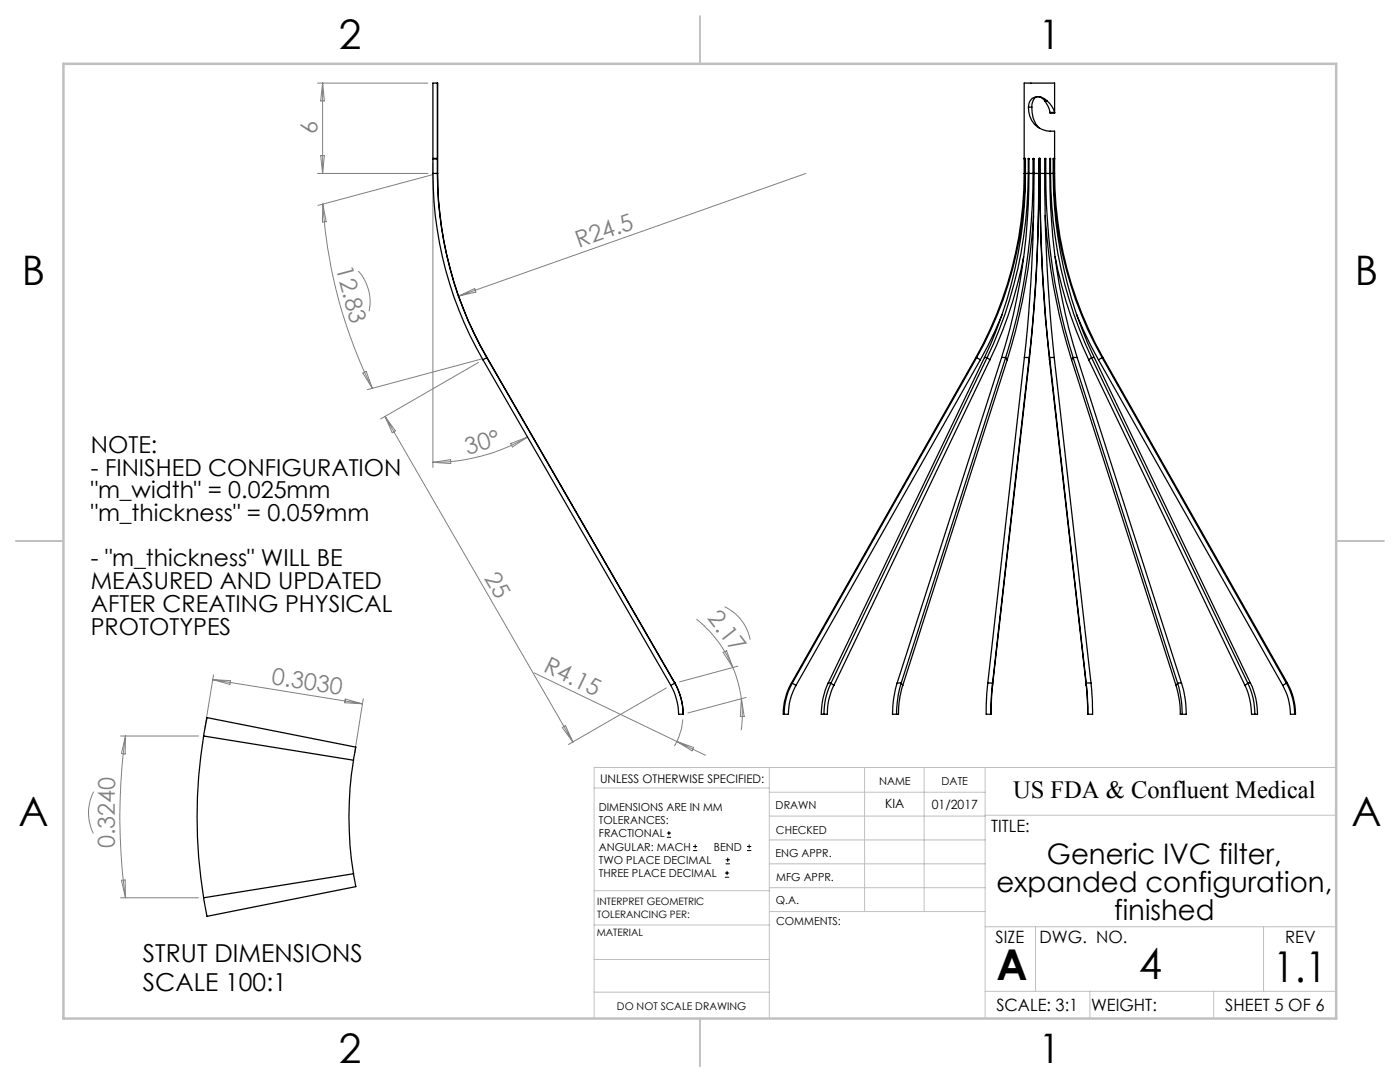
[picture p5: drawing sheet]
<svg xmlns="http://www.w3.org/2000/svg" width="279mm" height="216mm" viewBox="0 0 279 216" stroke-linecap="round" stroke-linejoin="round" font-family="sans-serif">
<g fill="none" stroke="#000" stroke-width=".2">
<path d="M133.1 167.1h.8M133.1 166.2h.8M133.5 165.8v.9M138.3 169.7h.8M138.3 168.9h.8M138.7 168.5v.8M144.7 175h.8M144.7 174.2h.8M144.8 172.4h.9M144.8 171.6h.9M145.1 173.8v.8M145.2 171.1v.9"/>
<path d="M149.1 169.7h.8M149.1 168.9h.8M149.5 168.5v.8"/>
</g>
<g fill="none" stroke="#808080" stroke-width=".2">
<path d="M63.4 16.6h22M64.4 16.6v18M64.4 16.6l.3 3.5h-.7zM63.4 34.6h22M64 31h.7l-.3 3.6zM86.3 34.9l-22.8 6.1M86.4 32.6v60.7M160.8 34.6l-69.3 24.5M64.4 40.7l.7 3.5-.8 .1zM64.4 40.7a96.3 96.3 0 0 0 9.9 36.8M71.5 54.1a9.2 9.2 0 0 1 2.2 8M91.5 59.1l3.2-1.5 .3 .7z"/>
<path d="M72.4 74.4l.7-.3 1.2 3.4zM95.5 72.3l-19.5 11.3M96.2 71.6l-22.9 6.2M76.8 83.1l37.5 65M76.8 83.1l2.1 2.9-.6 .4zM86.4 92.3l3.5-.6 .1 .8zM101.9 88.5l3.4-1.3-3 2zM105.3 87.2a37.4 37.4 0 0 1-18.9 5.1M42.4 135.6l30 4.8M42.4 135.6l3.6 .2-.1 .8zM42.6 134.7l-1.8 11.2M68.9 139.5l3.5 .9-3.6-.2z"/>
<path d="M72.5 139.5l-1.8 11.2M106.6 134.3l34.2 16.4M133 137.3l-19.5 11.3M139 123.5a24.5 24.5 0 0 1 7.3 9.7M144.3 130.2l.7-.3 1.3 3.3zM144.6 121.1a9.4 9.4 0 0 1 5.1 6.5M146.3 133.2a24 24 0 0 1 1.7 6.2M147.2 132.9l-11.6 3.2M148 139.4v.7a24.6 24.6 0 0 1-.1 5.6M148 139.4l.5 3.5-.8 .1zM148.9 139.2l-11.6 3.1M18.7 158a9.3 9.3 0 0 0-.1 8.3"/>
<path d="M24.1 146.9h15.5M25 146.9a115.7 115.7 0 0 0 0 32.2M25 146.9v3.6l-.8-.1zM112.2 145.2l.7-.4 1.4 3.3zM135.1 148l3.3 1.2-.3 .6zM136.3 143.5a12.8 12.8 0 0 1-1.7 5.3M24.1 179.1h15.5M24.2 175.6h.8v3.5z"/>
</g>
<g fill="none" stroke="#c0c0c0" stroke-width=".2">
<path d="M118.6 157.2h34.9M153.5 153.1v50.1M153.5 158.1h43.1M172.5 153.1v28.8M184.4 153.1v28.8M196.6 153.1v50.1M266.7 153.1h-148.1v50.1M118.6 177.7h35M153.5 167.6h43.1M153.5 162.8h43.1M153.5 172.4h43.1M153.5 177.1h43.1"/>
<path d="M196.6 162.7h70.1M118.6 198h34.9M118.6 191.5h34.9M118.6 184.6h35M153.6 181.9h43M196.6 197.8h70.1M196.6 184.9h70.1M206.7 184.9v12.9M217.5 197.8v5.4M242.2 197.8v5.4M252.2 184.9v12.9"/>
</g>
<path d="M139.7 3.2v9.5M3.1 107.9h9.6M266.7 107.9h9.5M139.7 203.2v9.6" fill="none" stroke="#c0c0c0" stroke-width=".25"/>
<path d="M12.7 12.7h254v190.5h-254z" fill="none" stroke="#c0c0c0" stroke-width=".5"/>
<g fill="none" stroke="#000" stroke-width=".25">
<path d="M87.3 16.6v18M87.3 16.6h-.9v15M87.3 16.6v15M207.7 19.4a1.03 1.03 0 0 0-1.5 .6l-.3 1.4M207.7 19.4l.8 .7M207.7 19.4h.2M207.9 19.4l1.1 .7M207.9 19.4a1.87 1.87 0 0 0-2.7 2M86.4 31.6v.1M86.4 34.6a74.2 74.2 0 0 0 10 37.2M86.4 34.6h.9M86.4 31.7h.9"/>
<path d="M86.4 31.6h.9M86.4 31.7v2.9M87.3 31.6v.1M87.3 34.6a74.2 74.2 0 0 0 9.9 36.8M87.3 34.6h.1M87.3 31.7v2.9M87.3 34.6a73.4 73.4 0 0 0 9.9 36.7M204.4 34.6h.2M204.4 34.6a75 75 0 0 1-9.7 36.8M204.6 31.7v-.1v.1M204.6 34.6a75 75 0 0 1-9.7 36.8M204.6 34.6h.1"/>
<path d="M204.6 31.7v2.9M204.6 31.7h.1M204.6 34.6h.6M204.6 34.6a85.4 85.4 0 0 1-8.1 36.8M205.2 34.6a84.8 84.8 0 0 1-8.2 36.8M205.2 31.7v-.1l.2 .1M205.2 34.6h.2M205.2 31.7v2.9M205.2 31.7h.2M205.2 21.4a4.6 4.6 0 0 0 5.3 4.8v8.4M205.2 21.4h.7M205.4 34.6h.8"/>
<path d="M205.4 34.6a120.8 120.8 0 0 1-5.5 36.8M205.4 31.7v2.9M205.9 21.4a5.2 5.2 0 0 0 1.5 4.1M206.2 34.6a123.8 123.8 0 0 1-5.5 36.8M206.2 31.7v-.1l.2 .1M206.2 34.6h.2M206.2 31.7v2.9M206.2 31.7h.2M206.4 34.6h.9M206.4 34.6a332.6 332.6 0 0 1-2 36.8M206.4 31.7v2.9M207.3 34.6a332.6 332.6 0 0 1-1.9 36.8"/>
<path d="M207.3 34.6h.1M207.3 31.7v2.9M207.3 31.7h.1M207.4 34.6a339.3 339.3 0 0 1-2 37.2M207.4 31.7v2.9M207.4 31.6h.1M207.4 31.6l.1 .1M207.4 31.6l-.1 .1M207.4 31.6v.1M207.5 34.6a339.3 339.3 0 0 0 1.9 37.2M207.5 34.6h.1M207.5 31.7h.1"/>
<path d="M207.5 31.7v2.9M207.5 34.6a332.6 332.6 0 0 0 2 36.8M207.5 34.6h1M208.5 34.6a344.9 344.9 0 0 0 1.9 36.8M208.5 31.7v-.1l.2 .1M208.5 34.6h.2M208.5 31.7v2.9M208.5 31.7h.2M208.5 20.1l.6 1 .5 1.3M208.5 20.1h.5M208.7 34.6a120.8 120.8 0 0 0 5.5 36.8M208.7 34.6h.8"/>
<path d="M208.7 31.7v2.9M209 20.1a4.8 4.8 0 0 1 1.5 2.3M209.5 34.6a120.8 120.8 0 0 0 5.5 36.8M209.5 31.7v-.1l.2 .1M209.5 34.6h.2M209.5 31.7v2.9M209.5 31.7h.2M209.6 22.4v.2M209.6 22.6h.9M209.6 22.4h.9M209.7 34.6a85.4 85.4 0 0 0 8.1 36.8M209.7 34.6h.5"/>
<path d="M209.7 31.7v2.9M210.2 34.6a86.1 86.1 0 0 0 8.2 36.8M210.2 31.7v-.1l.1 .1M210.2 34.6h.1M210.2 31.7v2.9M210.2 31.7h.1M210.3 34.6h.2M210.3 34.6a75 75 0 0 0 9.7 36.8M210.3 31.7v2.9M210.5 22.6v-6h-6.1v18M210.5 22.4v.2M210.5 34.6a75 75 0 0 0 9.6 36.8"/>
<path d="M204.3 51.2a81.7 81.7 0 0 1-6.7 20.6M206.3 43a122.1 122.1 0 0 1-5.3 28.8M208.6 43a117.5 117.5 0 0 0 5.3 28.8M210.6 51.2a83.3 83.3 0 0 0 6.7 20.6M96.4 71.8l37.5 65M97.2 71.4l-.8 .4M97.2 71.4l37.5 64.9M97.2 71.3v.1M97.2 71.3l37.5 65M194.7 71.4h.2M194.7 71.4l-36.8 64.9M194.9 71.4l-36.8 64.9"/>
<path d="M194.9 71.4l.8 .4M195.7 71.8l-36.8 65M196.5 71.4h.5M196.5 71.4l-31.2 64.9M197 71.4l-31.2 64.9M197 71.4l.6 .4M197.6 71.8l-31.2 65M199.9 71.4h.8M199.9 71.4l-20.9 64.9M200 62.8a77.4 77.4 0 0 1-4.3 9M200.7 71.4l-20.9 64.9M200.7 71.4l.3 .4"/>
<path d="M201 71.8l-20.8 65M204.4 71.4h1M204.4 71.4l-7.3 64.9M205.4 71.4l-7.3 64.9M205.4 71.4v.4M205.4 71.8l-7.3 65M209.4 71.8l7.4 65M209.5 71.4h.9M209.5 71.4l-.1 .4M209.5 71.4l7.3 64.9M210.4 71.4l7.3 64.9M213.9 71.8l20.8 65"/>
<path d="M214.2 71.4h.8M214.2 71.4l20.8 64.9M214.2 71.4l-.3 .4M214.9 62.8a77.4 77.4 0 0 0 4.3 9M215 71.4l20.8 64.9M217.3 71.8l31.2 65M217.8 71.4h.6M217.8 71.4l-.5 .4M217.8 71.4l31.2 64.9M218.4 71.4l31.2 64.9M219.2 71.8l36.8 65M220 71.4h.1"/>
<path d="M220 71.4l36.7 64.9M220 71.4l-.8 .4M220.1 71.4l36.8 64.9M133.9 136.8a12.4 12.4 0 0 1 1.5 5.7h.9M134.7 136.3a12.5 12.5 0 0 1 1.6 6.2M134.7 136.3l-.8 .5M134.7 136.3a12.3 12.3 0 0 1 1.6 6.2M134.7 136.3h.1M157.9 136.3h.2M157.9 136.3a10.8 10.8 0 0 0-1.5 6.2h.1M158.1 136.3a13 13 0 0 0-1.6 6.2M158.1 136.3l.8 .5"/>
<path d="M158.9 136.8a11.8 11.8 0 0 0-1.6 5.7h-.8M165.3 136.3h.5M165.3 136.3a13.3 13.3 0 0 0-1.3 6.2h.4M165.8 136.3a14 14 0 0 0-1.4 6.2M165.8 136.3l.6 .5M166.4 136.8a12.7 12.7 0 0 0-1.3 5.7h-.7M179 136.3h.8M179 136.3a22 22 0 0 0-.9 6.2h.8M179.8 136.3a22 22 0 0 0-.9 6.2M179.8 136.3l.4 .5M180.2 136.8a19.1 19.1 0 0 0-.9 5.7h-.4M197.1 136.3h1"/>
<path d="M197.1 136.3l-.3 6.2h1M198.1 136.3l-.3 6.2M198.1 136.8l-.3 5.7M198.1 136.3v.5M216.8 136.3h.9M216.8 136.3l.3 6.2M216.8 136.8l.3 5.7M216.8 136.3v.5M217.7 136.3l.4 6.2h-1M234.7 136.8a19.1 19.1 0 0 1 .8 5.7h.4M235 136.3h.8M235 136.3a22 22 0 0 1 .9 6.2"/>
<path d="M235 136.3l-.3 .5M235.8 136.3a20.4 20.4 0 0 1 .9 6.2h-.8M248.5 136.8a14.1 14.1 0 0 1 1.3 5.7h.6M249 136.3h.6M249 136.3a14 14 0 0 1 1.4 6.2M249 136.3l-.5 .5M249.6 136.3a12.8 12.8 0 0 1 1.3 6.2h-.5M256 136.8a11.8 11.8 0 0 1 1.5 5.7h.9M256.7 136.3a12.5 12.5 0 0 1 1.7 6.2M256.7 136.3h.2M256.7 136.3l-.7 .5M256.9 136.3a11.7 11.7 0 0 1 1.6 6.2h-.1"/>
<path d="M40.6 146.9a100.4 100.4 0 0 0 0 32.2M40.6 146.9l.7-3.7 29.7 5.9-.4 2.6M40.6 146.9l30 4.8M70.6 151.7a70.4 70.4 0 0 0 0 22.6M217.1 142.5h.1M70.6 174.3l.4 2.6-29.7 5.9-.7-3.7M70.6 174.3l-30 4.8"/>
</g>
<g font-size="8.5">
<text x="198.9" y="195.5">A</text>
<text x="227.3" y="195.4">4</text>
<text x="254.1" y="196">1.1</text>
</g>
<g font-size="8.1">
<text x="67.6" y="9.7">2</text>
<text x="207.3" y="9.7">1</text>
<text x="4.4" y="57">B</text>
<text x="270.4" y="57">B</text>
<text x="3.7" y="164.9">A</text>
<text x="269.7" y="164.9">A</text>
<text x="67.6" y="212.2">2</text>
<text x="207.3" y="212.2">1</text>
</g>
<g font-size="5.6">
<text x="208.9" y="172.3">Generic IVC filter,</text>
<text x="198.8" y="178">expanded configuration,</text>
<text x="222.3" y="183.6">finished</text>
</g>
<g font-size="4.9">
<text x="202.2" y="159.3">US FDA &amp; Confluent Medical</text>
<text x="28.5" y="191.9">STRUT DIMENSIONS</text>
<text x="28.5" y="197.8">SCALE 100:1</text>
</g>
<g font-size="4.7" fill="#808080">
<text x="63.4" y="26.7" transform="rotate(-90 63.4 26.7)">6</text>
<text x="67" y="53.6" transform="rotate(75 67 53.6)">12.83</text>
<text x="115.5" y="49.5" transform="rotate(-19 115.5 49.5)">R24.5</text>
<text x="93.3" y="90.7" transform="rotate(-16 93.3 90.7)">30°</text>
<text x="96.6" y="115.2" transform="rotate(60 96.6 115.2)">25</text>
<text x="141" y="123.4" transform="rotate(52 141 123.4)">2.17</text>
<text x="54.1" y="136.4" transform="rotate(9 54.1 136.4)">0.3030</text>
<text x="108.2" y="133.9" transform="rotate(26 108.2 133.9)">R4.15</text>
<text x="22.9" y="169.3" transform="rotate(-90 22.9 169.3)">0.3240</text>
</g>
<g font-size="4.7">
<text x="18.1" y="90.4">NOTE:</text>
<text x="18.1" y="94.9">- FINISHED CONFIGURATION</text>
<text x="18.1" y="99.5">&quot;m_width&quot; = 0.025mm</text>
<text x="18.1" y="104">&quot;m_thickness&quot; = 0.059mm</text>
<text x="18.1" y="113">- &quot;m_thickness&quot; WILL BE</text>
<text x="18.1" y="117.6">MEASURED AND UPDATED</text>
<text x="18.1" y="122.1">AFTER CREATING PHYSICAL</text>
<text x="18.1" y="126.6">PROTOTYPES</text>
</g>
<g font-size="3.4">
<text x="197.8" y="166">TITLE:</text>
<text x="198.7" y="188.1">SIZE</text>
<text x="207.5" y="188.1">DWG. NO.</text>
<text x="256.5" y="188.2">REV</text>
<text x="198.8" y="201.7">SCALE: 3:1</text>
<text x="217.7" y="201.8">WEIGHT:</text>
<text x="244.5" y="201.7">SHEET 5 OF 6</text>
</g>
<g font-size="2.5">
<text x="176.7" y="161.3">KIA</text>
<text x="186" y="161.4">01/2017</text>
</g>
<text font-size="2.4" x="119.8" y="156.2">UNLESS OTHERWISE SPECIFIED:</text>
<g font-size="2.2">
<text x="119.5" y="161.8">DIMENSIONS ARE IN MM</text>
<text x="154.8" y="161.4">DRAWN</text>
<text x="175.4" y="156.6">NAME</text>
<text x="187.9" y="156.7">DATE</text>
<text x="119.5" y="164.4">TOLERANCES:</text>
<text x="119.5" y="167.1">FRACTIONAL</text>
<text x="154.9" y="166.3">CHECKED</text>
<text x="119.5" y="169.7">ANGULAR: MACH</text>
<text x="119.5" y="172.4">TWO PLACE DECIMAL</text>
<text x="142.5" y="169.7">BEND</text>
<text x="154.8" y="171">ENG APPR.</text>
<text x="119.5" y="175">THREE PLACE DECIMAL</text>
<text x="154.9" y="175.7">MFG APPR.</text>
<text x="154.9" y="180.4">Q.A.</text>
<text x="154.9" y="184.6">COMMENTS:</text>
</g>
<text font-size="2.1" x="123.1" y="201.6">DO NOT SCALE DRAWING</text>
<g font-size="2">
<text x="119.2" y="180.6">INTERPRET GEOMETRIC</text>
<text x="119.2" y="183.1">TOLERANCING PER:</text>
<text x="119.1" y="186.7">MATERIAL</text>
</g>
</svg>
